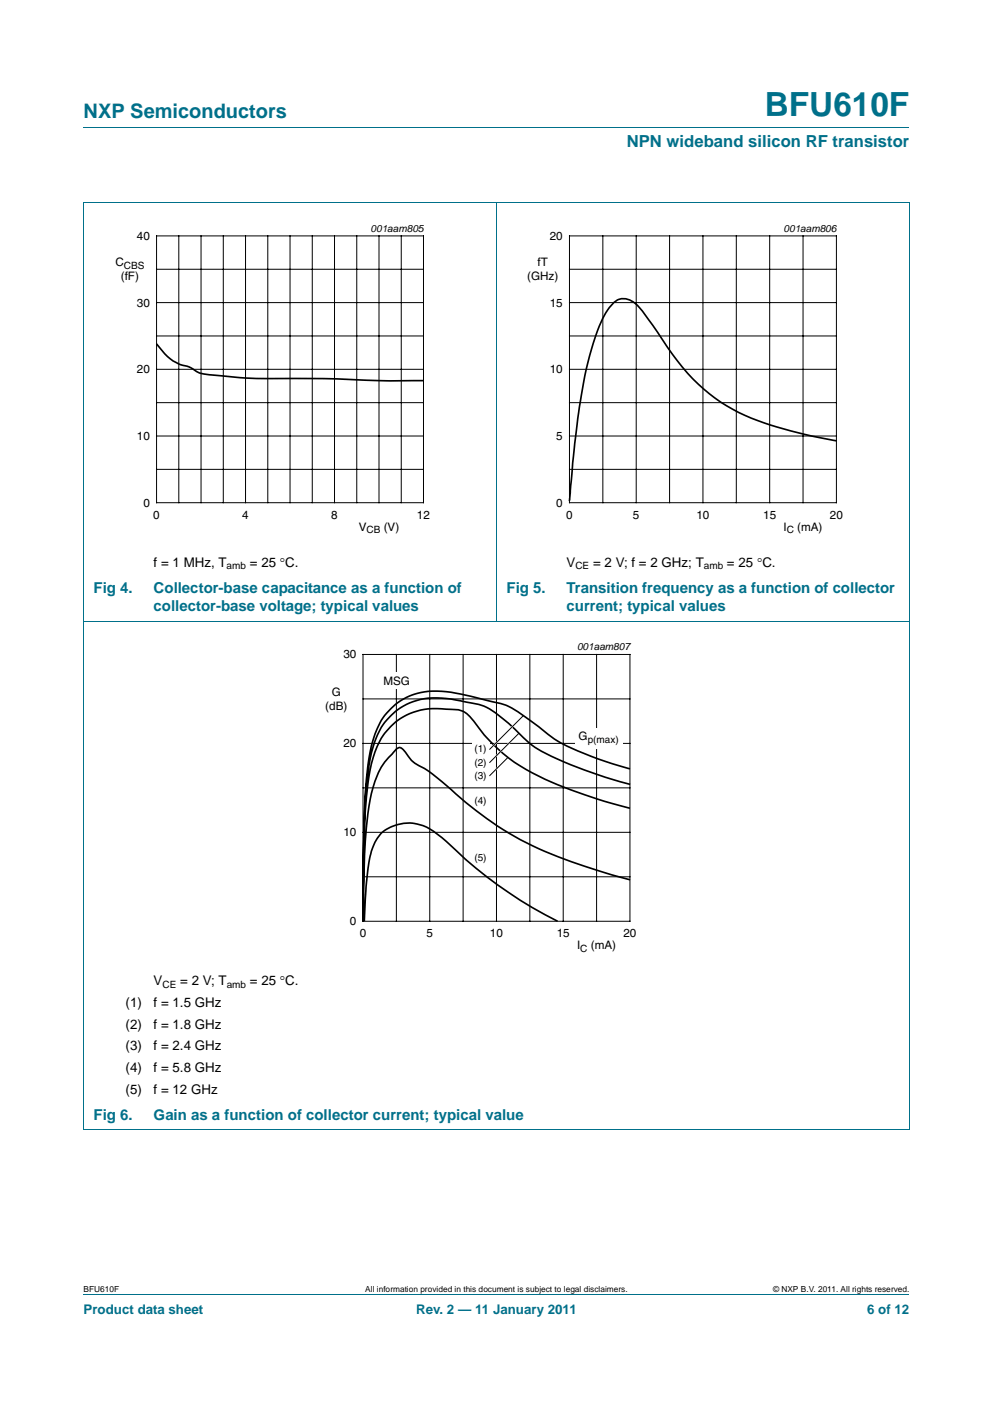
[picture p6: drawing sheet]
<svg xmlns="http://www.w3.org/2000/svg" width="210mm" height="297mm" viewBox="0 0 210 297" stroke-linecap="round" stroke-linejoin="round" font-family="sans-serif">
<path d="M17.7 27h174.6M17.6 42.9h174.7M17.7 42.9v196.1M105 42.8v88.6M192.3 42.9v196.1M17.6 131.4h174.7M17.6 239h174.7M17.7 273.9h174.6" fill="none" stroke="#00708a" stroke-width=".21"/>
<path d="M20.4 47.1h81.9v66.3h-81.9zM107.7 47.1h81.9v66.3h-81.9zM64.1 135.6h81.8v66.4h-81.8z" fill="none" stroke="#fff" stroke-width=".21"/>
<g fill="none" stroke="#000" stroke-width=".21">
<path d="M33.1 49.9h56.5v56.5h-56.5zM33.1 57h56.5M37.8 49.9v56.5M42.5 49.9v56.5M47.2 49.9v56.5M51.9 49.9v56.5M56.6 49.9v56.5M61.3 49.9v56.5M66 49.9v56.5M70.7 49.9v56.5M75.4 49.9v56.5M80.1 49.9v56.5"/>
<path d="M84.8 49.9v56.5M120.4 49.9h56.5v56.5h-56.5zM120.4 57h56.5M127.5 49.9v56.5M134.5 49.9v56.5M141.6 49.9v56.5M148.6 49.9v56.5M155.7 49.9v56.5M162.8 49.9v56.5M169.8 49.9v56.5M33.1 78.1h56.5M33.1 71.1h56.5"/>
<path d="M33.1 64h56.5M120.4 78.1h56.5M120.4 71.1h56.5M120.4 64h56.5M33.1 99.3h56.5M33.1 92.2h56.5M33.1 85.2h56.5M120.4 99.3h56.5M120.4 92.2h56.5M120.4 85.2h56.5M76.8 138.5h56.4v56.4h-56.4zM83.8 138.5v56.4"/>
<path d="M90.9 138.5v56.4M97.9 138.5v56.4M105 138.5v56.4M112 138.5v56.4M119.1 138.5v56.4M126.2 138.5v56.4M76.8 147.9h56.4M76.8 157.3h56.4M76.8 166.7h56.4M76.8 176.1h56.4M76.8 185.5h56.4"/>
</g>
<path d="M33.1 72.8a10.3 10.3 0 0 0 6.1 4.6l1 .3a7 7 0 0 0 5 1.7l1.4 .1a146.9 146.9 0 0 0 19.6 .6l5.4 .1a211.3 211.3 0 0 0 18 .3M176.9 93.3a80.6 80.6 0 0 1-20.7-6 40.8 40.8 0 0 1-16.4-15.8l-2.2-3.3a16.8 16.8 0 0 0-3.8-4.4 3.2 3.2 0 0 0-4.8 1 25.8 25.8 0 0 0-3.9 9.2 144.2 144.2 0 0 0-3.9 23.1l-.8 8.9" fill="none" stroke="#000" stroke-width=".35"/>
<g fill="#fff">
<path d="M99.7 156.9h3.8v3.5h-3.8z"/>
<path d="M99.7 159.7h3.8v3.5h-3.8z"/>
<path d="M99.7 162.4h3.8v3.6h-3.8z"/>
<path d="M99.7 167.7h3.8v3.5h-3.8z"/>
<path d="M99.7 179.9h3.8v3.5h-3.8z"/>
<path d="M80.3 142.3h7.1v3.6h-7.1z"/>
<path d="M121.6 154.1h10v4.3h-10z"/>
</g>
<path d="M133.2 162.7a64.2 64.2 0 0 1-16-6.4l-5.2-4a16.4 16.4 0 0 0-9.1-4.1 38.9 38.9 0 0 0-12.3-1.9 13.2 13.2 0 0 0-11.7 10.2 75.7 75.7 0 0 0-1.9 17.3l-.2 21.1M133.2 171a99.3 99.3 0 0 1-21.9-8.2 36.3 36.3 0 0 1-11.7-10.9 4.9 4.9 0 0 0-4.6-1.8 14 14 0 0 0-13.2 4.5 18.3 18.3 0 0 0-3.8 9.7 151.8 151.8 0 0 0-1.2 19.1M133.3 165.9a77.7 77.7 0 0 1-20.1-7.8l-1.9-1.5-4.3-4a13.1 13.1 0 0 0-7.8-4 21.7 21.7 0 0 0-11.1-.4 13.5 13.5 0 0 0-9.2 9.8 75.7 75.7 0 0 0-1.9 17.3l-.2 6M76.8 182.8v12.1M76.8 184.2v10.7M117.9 194.9a96.2 96.2 0 0 1-24.1-17.3 11.5 11.5 0 0 0-7-3.5 8.8 8.8 0 0 0-6.5 2.5 13.4 13.4 0 0 0-2.5 7.2l-.4 3.8-.4 7.3M133.2 186.1a121.1 121.1 0 0 1-23.2-8.5 85.8 85.8 0 0 1-16.6-12.3 22.3 22.3 0 0 0-5.5-3.7l-.9-.8-1.5-1.9a.99 .99 0 0 0-1.3-.6l-1.1 .9a15.1 15.1 0 0 0-4.6 8.7 115.4 115.4 0 0 0-1.6 19.2l-.1 7.8" fill="none" stroke="#000" stroke-width=".35"/>
<path d="M109.4 155.5l-5.9 5.9M110.3 151.7l-6.8 6.9M107.1 160.6l-3.6 3.6" fill="none" stroke="#fff" stroke-width=".35"/>
<path d="M109.7 155.1l-6.2 6.3M110.7 151.4l-7.2 7.2M107.4 160.2l-3.9 4" fill="none" stroke="#000" stroke-width=".21"/>
<text font-size="7" fill="#00708a" x="161.7" y="24.6">BFU610F</text>
<text font-size="4.2" fill="#00708a" x="17.7" y="24.9">NXP Semiconductors</text>
<text font-size="3.5" fill="#00708a" x="132.5" y="31.1">NPN wideband silicon RF transistor</text>
<g font-size="3.2" fill="#00708a">
<text x="19.8" y="125.4">Fig 4.</text>
<text x="32.5" y="125.4">Collector-base capacitance as a function of</text>
<text x="107.1" y="125.4">Fig 5.</text>
<text x="119.8" y="125.4">Transition frequency as a function of collector</text>
<text x="32.5" y="129.3">collector-base voltage; typical values</text>
<text x="119.8" y="129.3">current; typical values</text>
<text x="19.8" y="236.9">Fig 6.</text>
<text x="32.5" y="236.9">Gain as a function of collector current; typical value</text>
</g>
<g font-size="2.8">
<text x="32.5" y="119.9">f = 1 MHz, T</text>
<text x="52.8" y="119.9">= 25 °C.</text>
<text x="119.8" y="119.9">V</text>
<text x="125.4" y="119.9">= 2 V; f = 2 GHz; T</text>
<text x="153.7" y="119.9">= 25 °C.</text>
<text x="32.5" y="208.4">V</text>
<text x="38.1" y="208.4">= 2 V; T</text>
<text x="52.9" y="208.4">= 25 °C.</text>
<text x="26.6" y="213">(1)</text>
<text x="32.5" y="213">f = 1.5 GHz</text>
<text x="26.6" y="217.6">(2)</text>
<text x="32.5" y="217.6">f = 1.8 GHz</text>
<text x="26.6" y="222.2">(3)</text>
<text x="26.6" y="226.8">(4)</text>
<text x="32.5" y="222.2">f = 2.4 GHz</text>
<text x="32.5" y="226.8">f = 5.8 GHz</text>
<text x="26.6" y="231.4">(5)</text>
<text x="32.5" y="231.4">f = 12 GHz</text>
</g>
<g font-size="2.8" fill="#00708a">
<text x="17.7" y="277.9">Product data sheet</text>
<text x="88" y="277.9">Rev. 2 — 11 January 2011</text>
<text x="183.4" y="277.9">6 of 12</text>
</g>
<g font-size="2.5">
<text x="28.9" y="50.8">40</text>
<text x="116.3" y="50.8">20</text>
<text x="24.4" y="56.3">C</text>
<text x="25.5" y="59.3">(fF)</text>
<text x="111.5" y="59.3">(GHz)</text>
<text x="113.7" y="56.3">fT</text>
<text x="28.9" y="64.9">30</text>
<text x="116.3" y="64.9">15</text>
<text x="28.9" y="79">20</text>
<text x="116.3" y="79">10</text>
<text x="28.9" y="93.1">10</text>
<text x="117.6" y="93.1">5</text>
<text x="30.3" y="107.2">0</text>
<text x="117.6" y="107.2">0</text>
<text x="32.4" y="109.7">0</text>
<text x="51.2" y="109.7">4</text>
<text x="70" y="109.7">8</text>
<text x="75.9" y="112.3">V</text>
<text x="81.1" y="112.3">(V)</text>
<text x="88.2" y="109.7">12</text>
<text x="119.7" y="109.7">0</text>
<text x="133.8" y="109.7">5</text>
<text x="147.3" y="109.7">10</text>
<text x="161.4" y="109.7">15</text>
<text x="165.7" y="112.3">I</text>
<text x="168.6" y="112.3">(mA)</text>
<text x="175.5" y="109.7">20</text>
<text x="72.6" y="139.3">30</text>
<text x="70.2" y="147.2">G</text>
<text x="81.1" y="144.9">MSG</text>
<text x="68.8" y="150.2">(dB)</text>
<text x="72.6" y="158.1">20</text>
<text x="122.4" y="156.6">G</text>
<text x="72.6" y="176.9">10</text>
<text x="74" y="195.8">0</text>
<text x="76.1" y="198.3">0</text>
<text x="90.2" y="198.3">5</text>
<text x="103.6" y="198.3">10</text>
<text x="117.7" y="198.3">15</text>
<text x="122" y="200.8">I</text>
<text x="124.9" y="200.8">(mA)</text>
<text x="131.8" y="198.3">20</text>
</g>
<g font-size="2.1">
<text x="78.4" y="49.1">001aam805</text>
<text x="165.7" y="49.1">001aam806</text>
<text x="26.2" y="56.8">CBS</text>
<text x="77.5" y="112.8">CB</text>
<text x="166.4" y="112.8">C</text>
<text x="47.9" y="120.4">amb</text>
<text x="121.7" y="120.4">CE</text>
<text x="148.8" y="120.4">amb</text>
<text x="122" y="137.6">001aam807</text>
<text x="100.3" y="159.2">(1)</text>
<text x="100.3" y="162">(2)</text>
<text x="124.3" y="157.1">p(max)</text>
<text x="100.3" y="164.7">(3)</text>
<text x="100.3" y="170">(4)</text>
<text x="100.3" y="182.2">(5)</text>
<text x="122.7" y="201.3">C</text>
<text x="34.4" y="208.9">CE</text>
<text x="47.9" y="208.9">amb</text>
</g>
<g font-size="1.8">
<text x="17.7" y="273.3">BFU610F</text>
<text x="77.2" y="273.3">All information provided in this document is subject to legal disclaimers.</text>
<text x="163.5" y="273.3">© NXP B.V. 2011. All rights reserved.</text>
</g>
</svg>
